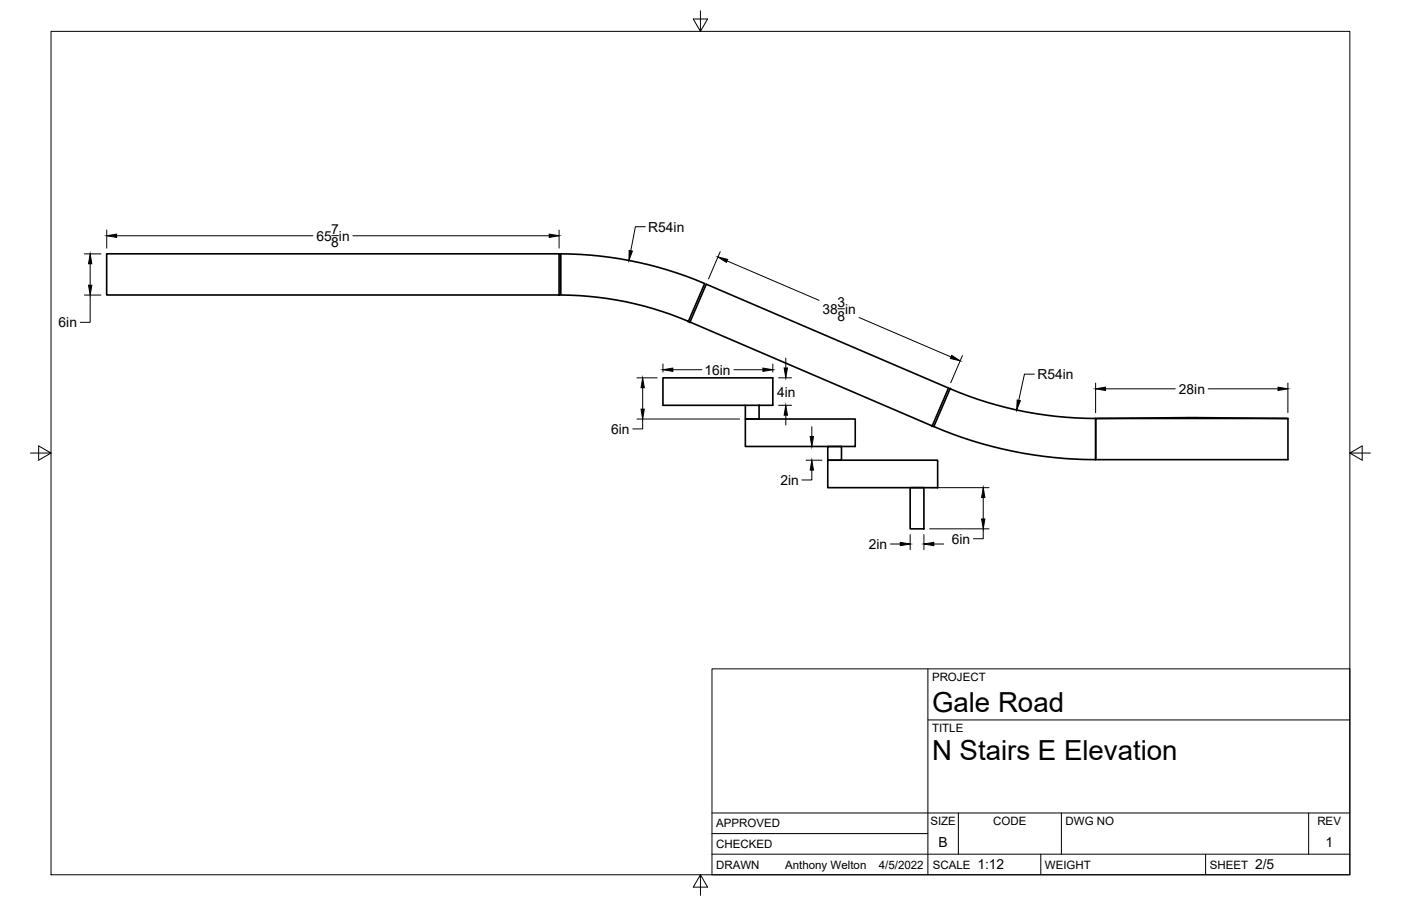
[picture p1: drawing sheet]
<svg xmlns="http://www.w3.org/2000/svg" width="432mm" height="279mm" viewBox="0 0 432 279" stroke-linecap="round" stroke-linejoin="round" font-family="sans-serif">
<!-- layer: Visible -->
<path d="M32.9 78.3h139.5l-.1 12.7h-139.4zM172.8 78.3a114.8 114.8 0 0 1 44.4 9.1l-5 11.7a101.3 101.3 0 0 0-39.4-8.1zM217.7 87.7l74.6 32-5 11.7-74.6-32.1zM292.8 119.9a114.1 114.1 0 0 0 44.9 9.2v12.7a127.3 127.3 0 0 1-49.9-10.2zM229.7 125h-25.4v-8.5h33.9v8.5h-4.2M229.7 129.2h33.9v8.5h-33.9zM229.7 125h4.3v4.2h-4.3zM255.1 137.7h4.3v4.2h-4.3zM337.7 129.1l29.6-.3 29.7 .3v12.7h-59.3zM337.7 129.1h59.3M255.1 141.9h33.9v8.5h-33.9zM280.5 150.4h4.3v12.7h-4.3z" fill="none" stroke="#000" stroke-width=".51"/>
<g fill="#000" stroke="#000" stroke-width=".31">
<circle cx="212.2" cy="99.1" r=".24"/>
<circle cx="212.7" cy="99.3" r=".24"/>
<circle cx="292.8" cy="119.9" r=".24"/>
<circle cx="287.3" cy="131.4" r=".24"/>
</g>
<!-- layer: Border -->
<path d="M15.7 9.7h400.3v260.1h-400.3zM215.9 3.3v6.4l-2.2-3.8h4.4l-2.2 3.8M9.4 139.7h6.3l-3.8-2.2v4.4l3.8-2.2M416 139.7l3.8 2.2v-4.4l-3.8 2.2h6.4M215.9 269.8l2.2 3.8h-4.4l2.2-3.8v6.3" fill="none" stroke="#000" stroke-width=".31"/>
<!-- layer: Titleblock -->
<path d="M219.4 206.3h196.6v63.5h-196.6zM286 206.3v63.5M286 222h130M219.4 257.1h66.6M219.4 250.7h196.6M295.4 250.7v12.7M327.1 250.7v12.7M403.3 250.7v12.7M219.4 263.4h196.6M320.8 263.4v6.4M371.6 263.4v6.4" fill="none" stroke="#000" stroke-width=".31"/>
<!-- layer: Dimensions -->
<g fill="none" stroke="#000" stroke-width=".31">
<path d="M26 78.3h5.1M32.9 70.9v5.6M35.9 72.7h60.5M102.3 72.7h2M108.8 72.7h60.5M172.3 70.9v5.6M198.9 69.9h-3.1l-1.4 7.4M222 77.6l-3.6 8.4M26 91h5.1M27.8 91v8.4h-3.1M27.8 81.3v6.6M224.1 80.5l28.3 12.1"/>
<path d="M258.3 95.2h2M264.8 97.9l28.3 12.2M196.3 116.5h6.2M198.1 119.6v6.6M204.3 112.2v2.5M207.4 114h8.9M226.2 114h8.9M238.2 112.2v2.5M240 116.5h4M242.2 110.4v3.1M296.6 109.6l-3.6 8.4M318.8 115.4h-3.1l-1.7 8.1"/>
<path d="M337.7 118.1v9.2M340.7 119.9h21.5M372.4 119.9h21.5M396.9 118.1v9.2M196.3 129.2h31.6M198.1 129.2v3.1h-3.1M240 125h4M242.2 128v3.1M248.4 137.7h4.9M250.2 131.6v3M248.4 141.9h4.9M250.2 145v3h-3"/>
<path d="M286.5 150.4h18.3M303 153.4v6.6M274.4 167.8h3.1M280.5 164.9v4.6M284.8 164.9v4.6M286.5 163.1h18.3M287.8 167.8h3.1M303 163.1v3h-3"/>
</g>
<g fill="#000" stroke="#000" stroke-width=".31">
<path d="M32.9 72.7l3-.5v1zM169.3 72.2l3 .5-3 .5zM193.9 77.2l1 .2-1.1 2.9zM221.3 79.2l3 .8-.4 .9zM27.8 78.3l.5 3h-1zM27.3 87.9h1l-.5 3.1zM198.1 116.5l.5 3.1h-1zM204.3 114l3.1-.5v1zM235.1 113.5l3.1 .5-3.1 .5zM241.7 113.5h1l-.5 3zM293.3 109.6l2.6 1.7-3-.7zM337.7 119.9l3-.5v1z"/>
<path d="M393.9 119.4l3 .5-3 .5zM197.6 126.2h1l-.5 3zM242.2 125l.5 3h-1zM249.7 134.6h1l-.5 3.1zM313.5 123.4l1 .2-1.1 2.8zM250.2 141.9l.5 3.1h-1zM303 150.4l.6 3h-1.1zM277.5 167.3l3 .5-3 .5zM284.8 167.8l3-.5v1zM302.5 160h1.1l-.6 3.1z"/>
</g>
<g font-size="8.5">
<text x="287.3" y="219.5">Gale Road</text>
<text x="287.3" y="234.5">N Stairs E Elevation</text>
</g>
<g font-size="4.3">
<text x="199.8" y="71.4">R54in</text>
<text x="97.5" y="74.2">65 in</text>
<text x="102.1" y="72.2">7</text>
<text x="102.1" y="76.3">8</text>
<text x="258.1" y="94.7">3</text>
<text x="18.1" y="100.9">6in</text>
<text x="253.5" y="96.8">38 in</text>
<text x="258.1" y="98.8">8</text>
<text x="217.1" y="115.5">16in</text>
<text x="319.7" y="116.9">R54in</text>
<text x="239.5" y="122.3">4in</text>
<text x="363.4" y="121.4">28in</text>
<text x="188.4" y="133.8">6in</text>
<text x="240.5" y="149.5">2in</text>
<text x="293.3" y="167.6">6in</text>
<text x="267.8" y="169.3">2in</text>
<text x="289.3" y="261.2">B</text>
<text x="408.5" y="261.2">1</text>
<text x="301.2" y="268.1">1:12</text>
<text x="386.8" y="268.1">2/5</text>
</g>
<g font-size="3.5">
<text x="287.3" y="210.1">PROJECT</text>
<text x="287.3" y="225.8">TITLE</text>
<text x="220.7" y="255.2">APPROVED</text>
<text x="286.7" y="254.5">SIZE</text>
<text x="306.1" y="254.5">CODE</text>
<text x="328.4" y="254.5">DWG NO</text>
<text x="406" y="254.5">REV</text>
<text x="220.7" y="261.5">CHECKED</text>
<text x="220.7" y="267.9">DRAWN</text>
<text x="242" y="267.9">Anthony Welton</text>
<text x="270.9" y="267.9">4/5/2022</text>
<text x="287.5" y="267.9">SCALE</text>
<text x="322.1" y="267.9">WEIGHT</text>
<text x="372.9" y="267.9">SHEET</text>
</g>
</svg>
